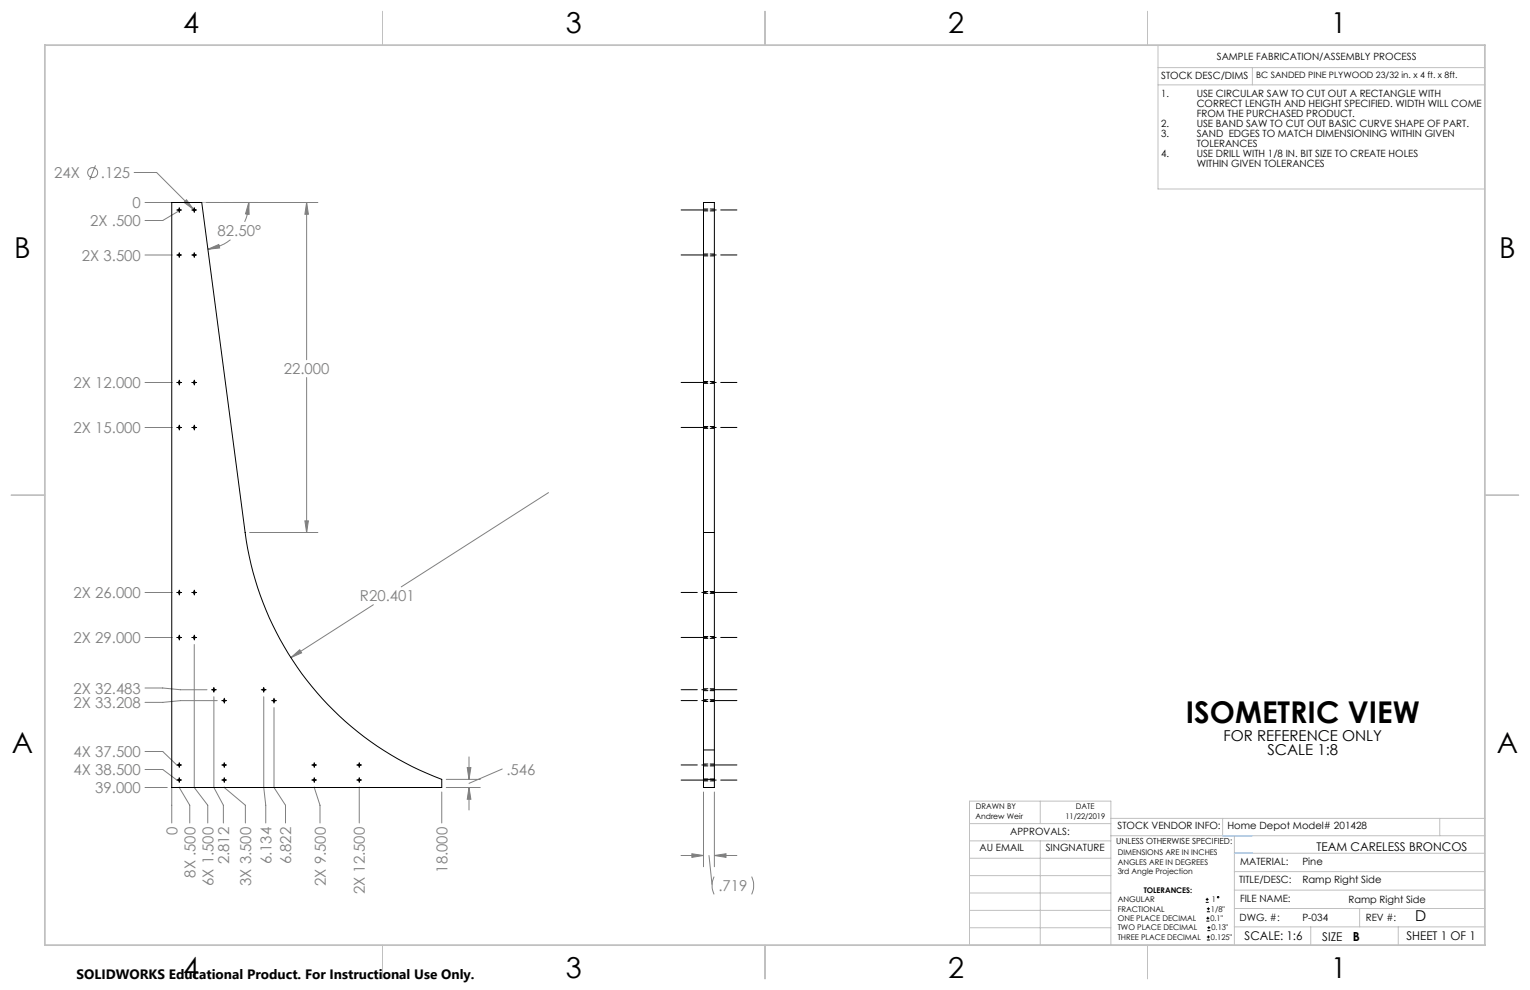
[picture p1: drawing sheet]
<svg xmlns="http://www.w3.org/2000/svg" width="432mm" height="279mm" viewBox="0 0 432 279" stroke-linecap="round" stroke-linejoin="round" font-family="sans-serif">
<g fill="none" stroke="#808080" stroke-width=".28">
<path d="M27 46.7l-1.7 4M37.9 48.7h6.3l10.4 10.4M40.9 57.2h7.6M51.2 59.3l-5.3 2.9h-5M52.6 56.4l2 2.7-2.7-2zM58.2 57.2h31.5M70.2 57.2l.1 3.3-1-.1zM70.2 57.2l-.3 2.8-.9 2.6M86.5 57.2l.5 3.3h-1zM86.5 57.2v44.3M40.9 72h7.7M58.7 70.3l3-1.3 .3 1z"/>
<path d="M65.1 67.7l-1.8 1.2-1.5 .6-3.1 .8M40.9 108h7.7M86.5 106.5v43.8M40.9 120.7h7.7M154.8 139l-41.6 26.6M70.4 150.3h19.3M86 147h1l-.5 3.3zM40.9 167.2h7.7M40.9 179.9h7.7M105.4 170.7l-23.3 14.9M40.9 194.2h5l5 .5h7.5M54.8 181.9v40.3l3.8 5.1v5"/>
<path d="M60.4 196.6v25.6l2.6 5.1v5M61.3 197.7h-10.4l-5 .5h-5M74.4 196.6v25.6l.6 5.1v5M77.3 199.7v22.5l3.3 5.1v5M82.1 185.6l2.5-2.2 .5 .9zM40.9 212.1h5l4 3.8M40.9 217.2h5l4 2.9M125.9 220h9.6M131.9 216.6h1l-.5 3.4zM132.4 213.6v6.4M141.7 217l-9.3 4.1M40.9 222.2h6.3"/>
<path d="M48.5 222.2v10.1M50.6 222.1l3 5.2v5M63.3 222.1l6 5.2v5M88.7 222.1l1.6 5.2v5M101.4 222.1v10.2M124.7 223.5v8.8M125.9 222.2h9.6M132.4 222.2l.5 3.4h-1zM132.4 222.2v6.4M198.5 223.5v21.1M201.6 223.5v21.1M192.2 241.4h6.3"/>
<path d="M195.3 240.9l3.2 .5-3.2 .6zM200.1 241.4l.8 8.2M201.5 247.4l-.5 2v1.4l.5 1.6M201.6 241.4h6.4M201.6 241.4l3.3-.5v1.1zM212.1 247.4l.6 2v1.4l-.6 1.6"/>
<circle cx="26.1" cy="48.7" r="1.41"/>
</g>
<g fill="none" stroke="#000" stroke-width=".28">
<path d="M49.9 59.3h1.4M50.6 58.6v1.4M54.1 59.3h1.4M54.8 58.6v1.4M49.9 72h1.4M50.6 71.3v1.4M54.1 72h1.4M54.8 71.3v1.4M49.9 107.9h1.4M50.6 107.3v1.4M50.6 120v1.4M54.1 107.9h1.4"/>
<path d="M54.8 107.3v1.4M54.8 120v1.4M49.9 120.6h1.4M54.1 120.6h1.4M49.9 167.2h1.4M49.9 179.9h1.4M50.6 166.5v1.4M50.6 179.2v1.4M54.1 167.2h1.4M54.1 179.9h1.4M54.8 166.5v1.4M54.8 179.2v1.4"/>
<path d="M59.7 194.7h1.4M60.4 194v1.4M62.6 197.7h1.4M63.3 197.1v1.3M73.7 194.7h1.4M74.4 194v1.4M76.7 197.7h1.3M77.3 197.1v1.3M49.9 215.9h1.4M50.6 215.2v1.4M50.6 219.5v1.3M62.6 215.9h1.4"/>
<path d="M63.3 215.2v1.4M63.3 219.5v1.3M88 215.9h1.4M88.7 215.2v1.4M88.7 219.5v1.3M100.7 215.9h1.4M101.4 215.2v1.4M101.4 219.5v1.3M49.9 220.1h1.4M62.6 220.1h1.4M88 220.1h1.4M100.7 220.1h1.4"/>
<path d="M340.3 254.7h.8M340.3 253.8h.8M340.5 260h.8M340.5 259.2h.8M340.6 257.3h.9M340.6 256.5h.9M340.7 253.4v.8M340.9 258.7v.8M341 256.1v.8M340.6 265.3h.9M340.6 264.4h.9M340.7 262.6h.9"/>
<path d="M340.7 261.8h.9M341 264v.9M341.2 261.4v.8"/>
<circle cx="343.8" cy="253.2" r=".2"/>
</g>
<path d="M198.6 211.7h3" fill="none" stroke="#000" stroke-width=".28" stroke-dasharray="15.2 1.3 1.3 1.3"/>
<path d="M192.2 59.3h15.8M192.2 72h15.8M192.2 107.9h15.8M192.2 120.6h15.8M192.2 179.9h15.8M208 167.2h-15.8M208 197.7h-15.8M208 194.7h-15.8M208 215.9h-15.8M192.2 220.2h15.8" fill="none" stroke="#000" stroke-width=".28" stroke-dasharray="15.2 1.3 1.3 1.3" stroke-dashoffset="7.9"/>
<path d="M54.8 57.1h17.9" fill="none" stroke="#c0c0c0" stroke-width=".28" stroke-dasharray="15.2 1.3 1.3 1.3" stroke-dashoffset="8.2"/>
<g fill="none" stroke="#c0c0c0" stroke-width=".28">
<path d="M108 3.2v9.5M215.9 3.2v9.5M323.8 3.2v9.5M326.8 19.1h92.3M326.8 12.7v40.6h92.3M353.4 19.1v4.9M326.8 24h92.3M3.1 139.7h9.6M419.1 139.7h9.5M273.6 232.4h39.9M273.6 237.3h39.9M293.6 226.1v6.3"/>
<path d="M293.6 237.3v29.4M313.5 235.9h105.6M313.5 231h105.6M345.1 231v4.9M348.4 235.9v30.9M406.3 231v4.9M273.6 242.2h39.9M273.6 247.1h39.9M273.6 252h39.9M273.6 256.9h39.9M348.4 246h70.7M348.4 256.4h70.7"/>
<path d="M348.4 251.2h70.7M348.4 240.8h70.7M383.7 256.4v5.2M108 266.7v9.6M215.9 266.7v9.6M273.6 261.8h39.9M313.5 266.7v-40.6h-39.9v40.6h74.4M323.8 266.7v9.6M348.4 261.6h70.7M369.9 261.6v5.2M394.6 261.6v5.2"/>
</g>
<path d="M12.7 12.7h406.4v254h-406.4z" fill="none" stroke="#c0c0c0" stroke-width=".5"/>
<path d="M345.1 235.9h8.3M348.4 240.8h5" fill="none" stroke="#53a9ff" stroke-width=".28"/>
<g fill="#808080">
<path d="M58.7 70.3l3-1.3 .3 1zM70.2 57.2l.1 3.3-1-.1z"/>
<path d="M86.5 57.2l.5 3.3h-1zM86 147h1l-.5 3.3zM82.1 185.6l3-1.3-.5-.9zM131.9 216.6h1l-.5 3.4zM132.4 222.2l.5 3.4h-1zM52.6 56.4l-.7 .7 2.7 2zM195.3 240.9l3.2 .5-3.2 .6zM201.6 241.4l3.3-.5v1.1z"/>
</g>
<g fill="none" stroke="#000" stroke-width=".28">
<path d="M48.5 57.1h8.4l12.3 93.2a86.4 86.4 0 0 0 55.5 69.7v2.2h-76.2zM198.5 150.3v69.7M198.5 150.3v-93.2h3.1v93.2M198.5 150.3h3.1M201.6 150.3v69.7M198.5 220v2.2h3.1v-2.2M198.5 220h3.1"/>
<circle cx="50.6" cy="59.3" r=".26"/>
<circle cx="54.8" cy="59.3" r=".26"/>
<circle cx="50.6" cy="72" r=".26"/>
<circle cx="54.8" cy="72" r=".26"/>
<circle cx="50.6" cy="108" r=".26"/>
<circle cx="54.8" cy="108" r=".26"/>
<circle cx="50.6" cy="120.7" r=".26"/>
<circle cx="54.8" cy="120.7" r=".26"/>
<circle cx="50.6" cy="167.2" r=".26"/>
<circle cx="50.6" cy="179.9" r=".26"/>
<circle cx="54.8" cy="179.9" r=".26"/>
<circle cx="54.8" cy="167.2" r=".26"/>
<circle cx="60.4" cy="194.7" r=".27"/>
<circle cx="63.3" cy="197.7" r=".26"/>
<circle cx="74.4" cy="194.7" r=".26"/>
<circle cx="77.3" cy="197.7" r=".27"/>
<circle cx="50.6" cy="215.9" r=".26"/>
<circle cx="63.3" cy="215.9" r=".26"/>
<circle cx="88.7" cy="215.9" r=".26"/>
<circle cx="101.4" cy="215.9" r=".26"/>
<circle cx="50.6" cy="220.1" r=".26"/>
<circle cx="63.3" cy="220.1" r=".26"/>
<circle cx="88.7" cy="220.1" r=".26"/>
<circle cx="101.4" cy="220.1" r=".26"/>
</g>
<g fill="none" stroke="#000" stroke-width=".28" stroke-dasharray="1.3 .6" stroke-dashoffset=".1">
<path d="M198.6 59.5h3M201.6 59h-3M198.6 72.2h3M201.6 71.7h-3M198.6 108.2h3M201.6 107.7h-3M198.6 120.9h3M201.6 120.4h-3M198.6 167.5h3M201.6 179.6h-3M201.6 166.9h-3M198.6 198h3"/>
<path d="M198.6 194.9h3M198.6 180.2h3M201.6 197.5h-3M201.6 194.4h-3M198.6 216.2h3M201.6 215.6h-3M201.6 219.9h-3M198.6 220.4h3"/>
</g>
<text font-size="8.5" x="334.7" y="204.1">ISOMETRIC VIEW</text>
<g font-size="8.1">
<text x="51.7" y="9.3">4</text>
<text x="159.7" y="9.3">3</text>
<text x="267.6" y="9.3">2</text>
<text x="375.6" y="9.3">1</text>
<text x="4" y="72.8">B</text>
<text x="423.1" y="72.8">B</text>
<text x="3.3" y="212.5">A</text>
<text x="422.4" y="212.5">A</text>
<text x="51.7" y="276">4</text>
<text x="159.7" y="276">3</text>
<text x="267.6" y="276">2</text>
<text x="375.6" y="276">1</text>
</g>
<g font-size="4.2" fill="#808080">
<text x="15.3" y="50.2">24X</text>
<text x="28.5" y="50.2">.125</text>
<text x="37.4" y="58.7">0</text>
<text x="25.5" y="63.8">2X .500</text>
<text x="61.4" y="66.7">82.50°</text>
<text x="23.1" y="73.6">2X 3.500</text>
<text x="80.1" y="105.6">22.000</text>
<text x="20.8" y="109.5">2X 12.000</text>
<text x="20.8" y="122.2">2X 15.000</text>
<text x="20.8" y="168.8">2X 26.000</text>
<text x="101.6" y="169.7">R20.401</text>
<text x="20.8" y="181.5">2X 29.000</text>
<text x="20.8" y="195.8">2X 32.483</text>
<text x="20.8" y="199.8">2X 33.208</text>
<text x="20.8" y="213.7">4X 37.500</text>
<text x="20.8" y="218.8">4X 38.500</text>
<text x="142.9" y="218.6">.546</text>
<text x="26.9" y="223.8">39.000</text>
<text x="50.1" y="235.8" transform="rotate(-90 50.1 235.8)">0</text>
<text x="64.7" y="244" transform="rotate(-90 64.7 244)">2.812</text>
<text x="76.6" y="244" transform="rotate(-90 76.6 244)">6.134</text>
<text x="82.2" y="244" transform="rotate(-90 82.2 244)">6.822</text>
<text x="55.2" y="247.7" transform="rotate(-90 55.2 247.7)">8X .500</text>
<text x="60.3" y="250.1" transform="rotate(-90 60.3 250.1)">6X 1.500</text>
<text x="70.9" y="250.1" transform="rotate(-90 70.9 250.1)">3X 3.500</text>
<text x="92" y="250.1" transform="rotate(-90 92 250.1)">2X 9.500</text>
<text x="126.3" y="246.3" transform="rotate(-90 126.3 246.3)">18.000</text>
<text x="202.7" y="251.5">.719</text>
<text x="103" y="252.4" transform="rotate(-90 103 252.4)">2X 12.500</text>
</g>
<g font-size="4.2">
<text x="345.3" y="209.1">FOR REFERENCE ONLY</text>
<text x="357.7" y="213.2">SCALE 1:8</text>
<text x="399.4" y="260">D</text>
</g>
<text font-size="3.8" x="21.6" y="276.3">SOLIDWORKS Educational Product. For Instructional Use Only.</text>
<text font-size="3.5" x="381.8" y="265.6">B</text>
<g font-size="3.4">
<text x="371.5" y="240.1">TEAM CARELESS BRONCOS</text>
<text x="351.2" y="265.2">SCALE: 1:6</text>
<text x="373.2" y="265.6">SIZE</text>
<text x="396.9" y="265.2">SHEET 1 OF 1</text>
</g>
<g font-size="2.8">
<text x="343.4" y="16.9">SAMPLE FABRICATION/ASSEMBLY PROCESS</text>
<text x="327.7" y="22.3">STOCK DESC/DIMS</text>
<text x="327.7" y="27.3">1.</text>
<text x="337.7" y="27.3">USE CIRCULAR SAW TO CUT OUT A RECTANGLE WITH</text>
<text x="327.7" y="35.8">2.</text>
<text x="337.7" y="30.1">CORRECT LENGTH AND HEIGHT SPECIFIED. WIDTH WILL COME</text>
<text x="337.7" y="33">FROM THE PURCHASED PRODUCT.</text>
<text x="337.7" y="35.8">USE BAND SAW TO CUT OUT BASIC CURVE SHAPE OF PART.</text>
<text x="327.7" y="38.6">3.</text>
<text x="337.7" y="38.6">SAND EDGES TO MATCH DIMENSIONING WITHIN GIVEN</text>
<text x="337.7" y="41.4">TOLERANCES</text>
<text x="327.7" y="44.3">4.</text>
<text x="337.7" y="44.3">USE DRILL WITH 1/8 IN. BIT SIZE TO CREATE HOLES</text>
<text x="337.7" y="47.1">WITHIN GIVEN TOLERANCES</text>
<text x="285.1" y="235.7">APPROVALS:</text>
<text x="315.4" y="234.1">STOCK VENDOR INFO:</text>
<text x="346.4" y="234.1">Home Depot Model# 201428</text>
<text x="276.4" y="240.1">AU EMAIL</text>
<text x="295.1" y="240.1">SINGNATURE</text>
<text x="350" y="244.1">MATERIAL:</text>
<text x="367.6" y="244.1">Pine</text>
<text x="349.7" y="249.2">TITLE/DESC:</text>
<text x="367.6" y="249.2">Ramp Right Side</text>
<text x="350" y="254.7">FILE NAME:</text>
<text x="380.6" y="254.8">Ramp Right Side</text>
<text x="349.8" y="260">DWG. #:</text>
<text x="367.6" y="260">P-034</text>
<text x="385.5" y="260">REV #:</text>
</g>
<text font-size="2.5" x="354.5" y="22">BC SANDED PINE PLYWOOD 23/32 in. x 4 ft. x 8ft.</text>
<text font-size="2.4" x="315" y="238.1">UNLESS OTHERWISE SPECIFIED:</text>
<g font-size="2.2">
<text x="275.3" y="231.1">Andrew Weir</text>
<text x="275.4" y="228.2">DRAWN BY</text>
<text x="300.7" y="231.1">11/22/2019</text>
<text x="303.6" y="228.2">DATE</text>
<text x="315.4" y="241.4">DIMENSIONS ARE IN INCHES</text>
<text x="315.4" y="244">ANGLES ARE IN DEGREES</text>
<text x="315.4" y="246.7">3rd Angle Projection</text>
<text x="322.8" y="252">TOLERANCES:</text>
<text x="315.4" y="254.6">ANGULAR</text>
<text x="315.4" y="257.3">FRACTIONAL</text>
<text x="341.8" y="257.3">1/8&quot;</text>
<text x="342" y="254.6">1</text>
<text x="315.4" y="262.6">TWO PLACE DECIMAL</text>
<text x="315.4" y="260">ONE PLACE DECIMAL</text>
<text x="341.6" y="260">0.1&quot;</text>
<text x="341.9" y="262.6">0.13&quot;</text>
<text x="315.4" y="265.3">THREE PLACE DECIMAL</text>
<text x="341.8" y="265.3">0.125&quot;</text>
</g>
</svg>
